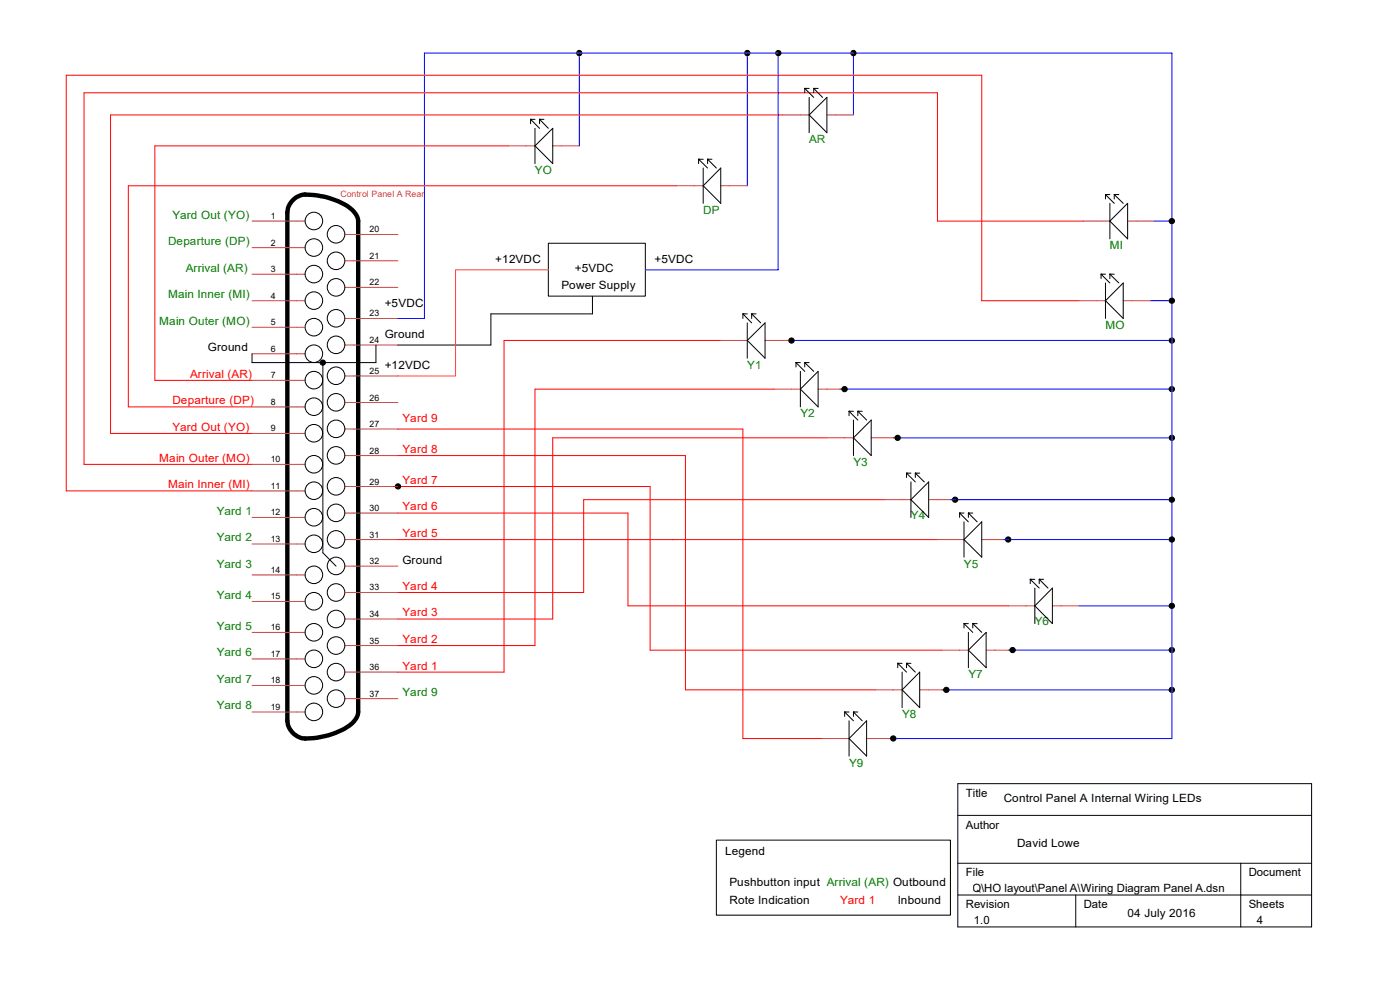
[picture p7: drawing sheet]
<svg xmlns="http://www.w3.org/2000/svg" width="297mm" height="210mm" viewBox="0 0 297 210" stroke-linecap="round" stroke-linejoin="round" font-family="sans-serif">
<path d="M61.9 42.7a3.9 3.9 0 0 1 2.8-1.4 16.3 16.3 0 0 1 9.9 3.2l1 1.1 .4 1.3v104.1a4.7 4.7 0 0 1-2.9 3.6 16.8 16.8 0 0 1-9.2 1.9 4.1 4.1 0 0 1-2.9-3.6v-107.9a3.5 3.5 0 0 1 .9-2.3z" fill="none" stroke="#000" stroke-width=".93"/>
<g fill="none" stroke="#000" stroke-width=".21">
<path d="M170.7 18.8h.1M170.7 18.8h1M170.7 18.8l1.9 1.9M170.7 18.8v.9M172.6 18.8h.1M172.6 18.8l1.9 1.9M172.6 18.8v.9M172.6 18.8h1M112.6 25.3h.1M112.6 25.3h.9M112.6 25.3l1.9 1.9M112.6 25.3v.9"/>
<path d="M113.5 27.2v7.5M113.5 30.9l3.8-3.7v7.5zM114.5 25.3h.1M114.5 25.3l1.8 1.9M114.5 25.3v.9M114.5 25.3h.9M148.2 33.8h.1M148.2 33.8h1M148.2 33.8l1.9 1.8M148.2 33.8v.9M149.2 35.6v7.5M150.1 33.8h.1"/>
<path d="M150.1 33.8l1.9 1.8M150.1 33.8v.9M150.1 33.8h.9M152.9 35.6v7.5l-3.7-3.7zM171.7 20.7v7.5M171.7 24.4l3.7-3.7v7.5zM116.3 51.6h20.6v11.2h-20.6zM233.6 58.2h.1M233.6 58.2h.9M233.6 58.2l1.9 1.8M233.6 58.2v.9M234.5 41.3h.1"/>
<path d="M234.5 41.3h1M234.5 41.3l1.9 1.8M234.5 41.3v.9M235.5 58.2h.1M235.5 43.1v7.6M235.5 58.2v.9M235.5 58.2l1.9 1.8M235.5 58.2h.9M236.4 41.3h.1M236.4 41.3l1.9 1.8M236.4 41.3v.9M236.4 41.3h1"/>
<path d="M239.2 43.1v7.6l-3.7-3.8zM68.5 76.9v40.4l2.8 2.8M79.8 73.2v3.7h-26.3v-1.8M125.7 62.9v3.7h-21.6v6.6h-19.7M157.6 66.6h.1M157.6 66.6h.9M157.6 66.6l1.9 1.9M157.6 66.6v1M158.5 68.5v7.5M158.5 72.2l3.8-3.7v7.5zM159.5 66.6h.1M159.5 66.6l1.9 1.9"/>
<path d="M159.5 66.6v1M159.5 66.6h.9M168.9 76.9h.1M168.9 76.9h.9M168.9 76.9l1.8 1.9M168.9 76.9v1M169.8 78.8v7.5M170.7 76.9h.1M170.7 76.9v1M170.7 76.9l1.9 1.9M170.7 76.9h1M234.5 60v7.6"/>
<path d="M234.5 63.8l3.8-3.8v7.6zM169.8 82.5l3.8-3.7v7.5zM180.1 87.2h.1M180.1 87.2h1M180.1 87.2l1.9 1.9M180.1 87.2v1M181.1 89.1v7.5M182 87.2h.1M182 87.2l1.9 1.9M182 87.2v1M182 87.2h.9M184.8 89.1v7.5l-3.7-3.7z"/>
<path d="M192.3 100.4h.1M192.3 100.4h1M192.3 100.4l1.9 1.8M192.3 100.4v.9M193.3 102.2v7.6M194.2 100.4h.1M194.2 100.4l1.9 1.8M194.2 100.4v.9M194.2 100.4h.9M197 102.2v7.6l-3.7-3.8zM203.6 108.8h.1M203.6 108.8h.9"/>
<path d="M203.6 108.8l1.8 1.9M203.6 108.8v1M204.5 110.7v7.5M205.4 108.8h.1M205.4 108.8l1.9 1.9M205.4 108.8v1M205.4 108.8h1M208.3 110.7v7.5l-3.8-3.7zM204.5 132.3h.1M204.5 132.3v.9M204.5 132.3h.9M204.5 132.3l1.9 1.9"/>
<path d="M205.4 134.2v7.4M206.4 132.3h.1M206.4 132.3l1.9 1.9M206.4 132.3v.9M206.4 132.3h.9M209.2 134.2v7.4l-3.8-3.7zM218.6 122.9h.1M218.6 122.9h.9M218.6 122.9l1.9 1.9M218.6 122.9v.9M219.5 124.8v7.5M220.5 122.9h.1"/>
<path d="M220.5 122.9l1.8 1.9M220.5 122.9v.9M220.5 122.9h.9M223.3 124.8v7.5l-3.8-3.8zM179.2 151h.1M179.2 151h.9M179.2 151l1.9 1.9M179.2 151v1M180.1 152.9v7.5M181.1 151h.1M181.1 151v1M181.1 151l1.8 1.9"/>
<path d="M181.1 151h.9M183.9 152.9v7.5l-3.8-3.7zM190.5 140.7h.1M190.5 140.7h.9M190.5 140.7l1.8 1.9M190.5 140.7v.9M191.4 142.6v7.5M192.3 140.7h.1M192.3 140.7v.9M192.3 140.7l1.9 1.9M192.3 140.7h1M195.1 142.6v7.5l-3.7-3.8z"/>
<path d="M152 178.2h49.6v15.9h-49.6zM203.2 166.2h75.1v30.4h-75.1zM203.2 173h75.1M203.2 183.1h75.1M203.2 189.9h75.1M228.2 189.9v6.7M263.2 183.1v13.5"/>
<circle cx="66.6" cy="58.1" r="1.86"/>
<circle cx="66.6" cy="46.9" r="1.86"/>
<circle cx="66.6" cy="52.5" r="1.86"/>
<circle cx="71.3" cy="49.7" r="1.86"/>
<circle cx="71.3" cy="55.3" r="1.86"/>
<circle cx="66.6" cy="75" r="1.86"/>
<circle cx="66.6" cy="69.4" r="1.86"/>
<circle cx="66.6" cy="63.8" r="1.86"/>
<circle cx="71.3" cy="61" r="1.86"/>
<circle cx="71.3" cy="73.2" r="1.86"/>
<circle cx="71.3" cy="79.7" r="1.86"/>
<circle cx="71.3" cy="67.5" r="1.86"/>
<circle cx="66.6" cy="91.9" r="1.86"/>
<circle cx="66.6" cy="86.3" r="1.86"/>
<circle cx="66.6" cy="98.5" r="1.86"/>
<circle cx="66.6" cy="80.6" r="1.86"/>
<circle cx="71.3" cy="85.3" r="1.86"/>
<circle cx="71.3" cy="96.6" r="1.86"/>
<circle cx="71.3" cy="91" r="1.86"/>
<circle cx="66.6" cy="104.1" r="1.86"/>
<circle cx="66.6" cy="115.4" r="1.86"/>
<circle cx="66.6" cy="109.7" r="1.86"/>
<circle cx="71.3" cy="103.2" r="1.86"/>
<circle cx="71.3" cy="114.4" r="1.86"/>
<circle cx="71.3" cy="108.8" r="1.86"/>
<circle cx="66.6" cy="139.8" r="1.86"/>
<circle cx="66.6" cy="134.1" r="1.86"/>
<circle cx="66.6" cy="121.9" r="1.86"/>
<circle cx="66.6" cy="127.6" r="1.86"/>
<circle cx="71.3" cy="125.7" r="1.86"/>
<circle cx="71.3" cy="120.1" r="1.86"/>
<circle cx="71.3" cy="131.3" r="1.86"/>
<circle cx="71.3" cy="136.9" r="1.86"/>
<circle cx="66.6" cy="151" r="1.86"/>
<circle cx="66.6" cy="145.4" r="1.86"/>
<circle cx="71.3" cy="142.6" r="1.86"/>
<circle cx="71.3" cy="148.2" r="1.86"/>
</g>
<g fill="none" stroke="#c04040" stroke-width=".21">
<path d="M107.9 30.9h5.6M117.3 30.9h5.6M143.6 39.4h5.6M152.9 39.4h5.6M166 24.4h5.7M175.4 24.4h5.7M53.5 46.9h11.2M53.5 52.5h11.2M53.5 58.2h11.2M73.2 49.7h11.2M73.2 55.3h11.2M229.8 46.9h5.7"/>
<path d="M239.2 46.9h5.7M53.5 63.8h11.2M53.5 69.4h11.2M53.5 75.1h11.2M73.2 79.8h11.2M73.2 67.6h11.2M73.2 73.2h11.2M73.2 61h11.2M152.9 72.2h5.6M162.3 72.2h5.6M228.9 63.8h5.6M238.3 63.8h5.6"/>
<path d="M53.5 91.9h11.2M53.5 86.3h11.2M53.5 80.7h11.2M53.5 98.5h11.2M73.2 85.4h11.2M73.2 91h11.2M73.2 96.6h11.2M164.2 82.5h5.6M173.6 82.5h5.6M175.4 92.9h5.7M184.8 92.9h5.7M53.5 115.4h11.2"/>
<path d="M53.5 109.8h11.2M53.5 104.1h11.2M73.2 103.2h11.2M73.2 108.8h11.2M73.2 114.5h11.2M187.6 106h5.7M197 106h5.6M198.9 114.5h5.6M208.3 114.5h5.6M53.5 127.6h11.2M53.5 122h11.2M53.5 139.8h11.2"/>
<path d="M53.5 134.2h11.2M73.2 136.9h11.2M73.2 131.3h11.2M73.2 125.7h11.2M73.2 120.1h11.2M199.8 137.9h5.6M209.2 137.9h5.6M213.9 128.5h5.6M223.3 128.5h5.6M53.5 151h11.2M53.5 145.4h11.2M73.2 148.2h11.2"/>
<path d="M73.2 142.6h11.2M174.5 156.7h5.6M183.9 156.7h5.6M185.8 146.3h5.6M195.1 146.3h5.6"/>
</g>
<g fill="none" stroke="#00f" stroke-width=".21">
<path d="M122.9 11.3v19.6M158.5 11.3v28.1M165.1 11.3v45.9h-28.2M181.1 11.3v13.1M244.9 46.9h3.7M84.4 67.6h5.6v-56.3h158.6v145.4h-60M167 72.2h81.6M243.9 63.8h4.7M178.2 82.5h70.4M189.5 92.9h59.1M201.7 106h46.9M212.9 114.5h35.7"/>
<path d="M213.9 137.9h34.7M228.9 128.5h19.7M199.8 146.3h48.8"/>
</g>
<g fill="#000" stroke="#000" stroke-width=".21">
<circle cx="122.9" cy="11.3" r=".56"/>
<circle cx="158.5" cy="11.3" r=".56"/>
<circle cx="165.1" cy="11.3" r=".56"/>
<circle cx="181" cy="11.3" r=".56"/>
<circle cx="248.6" cy="46.9" r=".56"/>
<circle cx="68.5" cy="76.9" r=".56"/>
<circle cx="167.9" cy="72.2" r=".56"/>
<circle cx="248.6" cy="63.8" r=".56"/>
<circle cx="248.6" cy="72.2" r=".56"/>
<circle cx="179.2" cy="82.5" r=".56"/>
<circle cx="190.4" cy="92.9" r=".56"/>
<circle cx="248.6" cy="82.6" r=".56"/>
<circle cx="248.6" cy="92.9" r=".56"/>
<circle cx="84.4" cy="103.2" r=".56"/>
<circle cx="202.6" cy="106" r=".56"/>
<circle cx="213.9" cy="114.4" r=".56"/>
<circle cx="248.6" cy="106" r=".56"/>
<circle cx="248.6" cy="114.4" r=".56"/>
<circle cx="214.8" cy="137.9" r=".56"/>
<circle cx="248.6" cy="128.5" r=".56"/>
<circle cx="248.6" cy="137.9" r=".56"/>
<circle cx="189.5" cy="156.7" r=".56"/>
<circle cx="200.8" cy="146.3" r=".56"/>
<circle cx="248.6" cy="146.3" r=".56"/>
</g>
<g fill="none" stroke="#f00" stroke-width=".21">
<path d="M107.9 30.9h-75v49.8h20.6M143.6 39.4h-116.4v46.9h26.3M166 24.4h-142.5v67.5h30M229.8 46.9h-30.9v-27.2h-181.1v78.8h35.7M152.9 72.2h-46v70.4h-22.5M228.9 63.8h-20.6v-47.8h-194.2v88.1h39.4M84.4 91h73.2v65.7h16.9M84.4 96.6h61v49.7h40.4M164.2 82.5h-50.7v54.4h-29.1M175.4 92.9h-58.1v38.4h-32.9M83.5 103.2h54.4v34.7h61.9M84.4 108.8h48.8v19.7h80.7"/>
<path d="M84.4 114.5h114.5M142.6 114.5h.1M187.6 106h-63.8v19.7h-39.4"/>
</g>
<path d="M116.3 57.2h-19.7v22.6h-12.2" fill="none" stroke="#ff8000" stroke-width=".21"/>
<g font-size="2.4" fill="#008000">
<text x="171.7" y="30.4">AR</text>
<text x="113.5" y="37">YO</text>
<text x="36.6" y="46.4">Yard Out (YO)</text>
<text x="149.2" y="45.4">DP</text>
<text x="35.6" y="52">Departure (DP)</text>
<text x="235.5" y="52.9">MI</text>
<text x="39.4" y="57.6">Arrival (AR)</text>
<text x="35.6" y="63.2">Main Inner (MI)</text>
<text x="33.8" y="68.9">Main Outer (MO)</text>
<text x="234.5" y="69.8">MO</text>
<text x="158.5" y="78.2">Y1</text>
<text x="169.8" y="88.6">Y2</text>
<text x="181.1" y="98.9">Y3</text>
<text x="46" y="109.2">Yard 1</text>
<text x="193.3" y="110.2">Y4</text>
<text x="46" y="114.9">Yard 2</text>
<text x="46" y="120.5">Yard 3</text>
<text x="204.5" y="120.5">Y5</text>
<text x="46" y="127">Yard 4</text>
<text x="46" y="133.6">Yard 5</text>
<text x="219.5" y="132.7">Y6</text>
<text x="46" y="139.2">Yard 6</text>
<text x="205.4" y="143.9">Y7</text>
<text x="46" y="144.9">Yard 7</text>
<text x="85.4" y="147.7">Yard 9</text>
<text x="46" y="150.5">Yard 8</text>
<text x="191.4" y="152.4">Y8</text>
<text x="180.1" y="162.7">Y9</text>
</g>
<g font-size="2.4">
<text x="105.1" y="55.8">+12VDC</text>
<text x="122" y="57.6">+5VDC</text>
<text x="138.9" y="55.8">+5VDC</text>
<text x="81.6" y="65.1">+5VDC</text>
<text x="119.1" y="61.4">Power Supply</text>
<text x="81.6" y="71.7">Ground</text>
<text x="44.1" y="74.5">Ground</text>
<text x="81.6" y="78.2">+12VDC</text>
<text x="85.4" y="119.5">Ground</text>
<text x="204.9" y="169.1">Title</text>
<text x="212.9" y="170.2">Control Panel A Internal Wiring LEDs</text>
<text x="204.9" y="175.8">Author</text>
<text x="215.8" y="179.6">David Lowe</text>
<text x="153.8" y="181.4">Legend</text>
<text x="204.9" y="185.9">File</text>
<text x="264.9" y="185.9">Document</text>
<text x="154.8" y="188">Pushbutton input Arrival (AR) Outbound</text>
<text x="154.8" y="191.8">Rote Indication</text>
<text x="172.8" y="189.3">C:\Users\dlowe\OneDrive\RMCQ\HO layout\Panel A\Wiring Diagram Panel A.dsn</text>
<text x="190.5" y="191.8">Inbound</text>
<text x="204.9" y="192.7">Revision</text>
<text x="206.6" y="196.1">1.0</text>
<text x="229.9" y="192.7">Date</text>
<text x="239.2" y="194.6">04 July 2016</text>
<text x="264.9" y="192.7">Sheets</text>
<text x="266.6" y="196.1">4</text>
</g>
<g font-size="2.4" fill="#f00">
<text x="40.3" y="80.1">Arrival (AR)</text>
<text x="36.6" y="85.8">Departure (DP)</text>
<text x="85.4" y="89.5">Yard 9</text>
<text x="36.6" y="91.4">Yard Out (YO)</text>
<text x="33.8" y="98">Main Outer (MO)</text>
<text x="85.4" y="96.1">Yard 8</text>
<text x="35.6" y="103.6">Main Inner (MI)</text>
<text x="85.4" y="102.7">Yard 7</text>
<text x="85.4" y="113.9">Yard 5</text>
<text x="85.4" y="108.3">Yard 6</text>
<text x="85.4" y="125.1">Yard 4</text>
<text x="85.4" y="130.8">Yard 3</text>
<text x="85.4" y="136.4">Yard 2</text>
<text x="85.4" y="142">Yard 1</text>
<text x="178.2" y="191.8">Yard 1</text>
</g>
<text font-size="1.9" fill="#c04040" x="72.2" y="41.8">Control Panel A Rear</text>
<g font-size="1.9">
<text x="57.4" y="46.5">1</text>
<text x="57.4" y="52.1">2</text>
<text x="78.4" y="49.3">20</text>
<text x="57.4" y="57.7">3</text>
<text x="78.4" y="54.9">21</text>
<text x="57.4" y="63.4">4</text>
<text x="78.4" y="60.5">22</text>
<text x="57.4" y="69">5</text>
<text x="78.4" y="67.1">23</text>
<text x="57.4" y="74.6">6</text>
<text x="78.4" y="72.8">24</text>
<text x="57.4" y="80.3">7</text>
<text x="78.4" y="79.3">25</text>
<text x="57.4" y="85.9">8</text>
<text x="78.4" y="85">26</text>
<text x="57.4" y="91.5">9</text>
<text x="78.4" y="90.6">27</text>
<text x="57.4" y="98.1">10</text>
<text x="78.4" y="96.2">28</text>
<text x="57.4" y="103.7">11</text>
<text x="78.4" y="102.8">29</text>
<text x="57.4" y="109.3">12</text>
<text x="78.4" y="108.4">30</text>
<text x="57.4" y="115">13</text>
<text x="78.4" y="114">31</text>
<text x="78.4" y="119.7">32</text>
<text x="57.4" y="121.5">14</text>
<text x="78.4" y="125.3">33</text>
<text x="57.4" y="127.2">15</text>
<text x="78.4" y="130.9">34</text>
<text x="57.4" y="133.7">16</text>
<text x="78.4" y="136.5">35</text>
<text x="57.4" y="139.4">17</text>
<text x="78.4" y="142.2">36</text>
<text x="57.4" y="145">18</text>
<text x="78.4" y="147.8">37</text>
<text x="57.4" y="150.6">19</text>
</g>
</svg>
